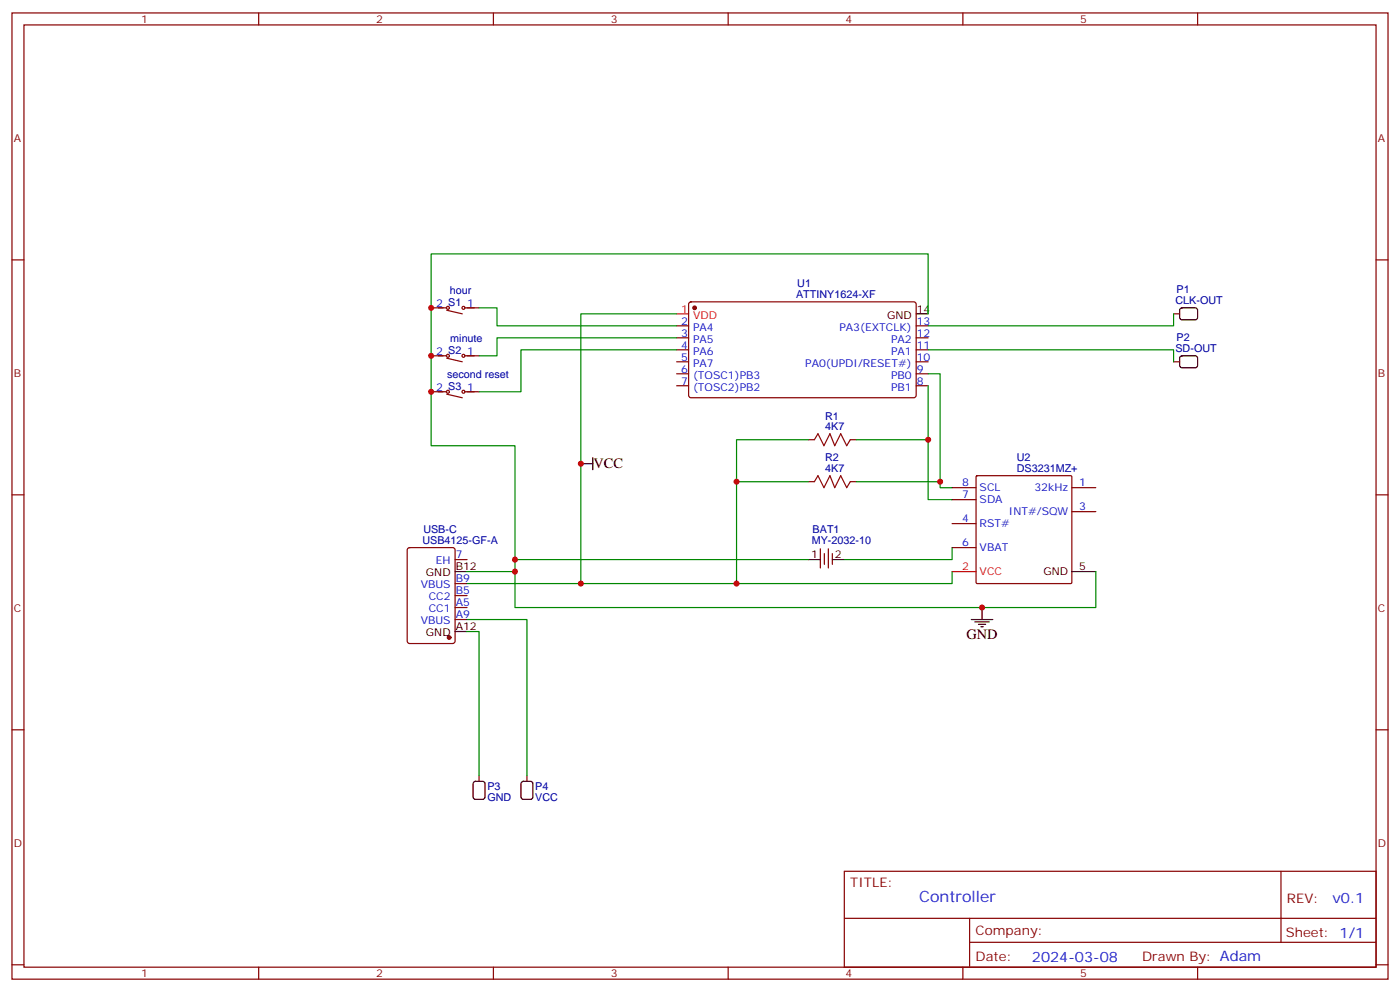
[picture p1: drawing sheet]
<svg xmlns="http://www.w3.org/2000/svg" width="412mm" height="292mm" viewBox="0 0 412 292" stroke-linecap="round" stroke-linejoin="round" font-family="sans-serif">
<g fill="none" stroke="#870000" stroke-width=".35">
<path d="M3.5 3.8h405.4v284.3h-405.4zM7.1 7.3h398.2v277.3h-398.2zM76.2 3.8v3.5M145.3 3.8v3.5M214.5 3.8v3.5M283.6 3.8v3.5M352.8 3.8v3.5M3.5 76.5h3.6M405.3 76.5h3.6M127 90.6h4.6M131.6 91.3l4.6 1.1M137.2 90.6h3.9"/>
<path d="M199.3 95.9h3.5M199.3 99.4h3.5M203.1 89l.5-.2 65.8 .1 .5 .6-.1 27.1-.6 .5-65.9-.1-.5-.7v-26.8zM269.9 95.9h3.5M269.9 99.4h3.5M345.7 92.4h1.8M127 104.7h4.6M127 115.3h4.6M131.6 105.4l4.6 1.1M131.6 116l4.6 1.1M137.2 104.7h3.9M137.2 115.3h3.9"/>
<path d="M199.3 102.9h3.5M199.3 106.5h3.5M199.3 110h3.5M199.3 113.5h3.5M269.9 102.9h3.5M269.9 106.5h3.5M269.9 110h3.5M269.9 113.5h3.5M345.7 106.5h1.8M238.1 129.4h1.8M250.5 129.4h1.7M3.5 145.6h3.6"/>
<path d="M238.1 141.7h1.8M250.5 141.7h1.7M280.5 143.5h7M280.5 154.1h7M280.5 147h7M287.6 140.2l.3-.2h27.5l.3 .2v31.2l-.2 .3h-27.6l-.3-.2zM315.7 143.5h7.1M315.7 150.6h7.1M405.3 145.6h3.6M120.2 161.4l.4-.3h12.7l.7 .5 .1 27.1-.5 .6-13 .1-.6-.5-.1-27zM134.1 178.8h3.5M134.1 171.7h3.5"/>
<path d="M134.1 175.3h3.5M134.1 164.7h3.5M241.7 161.5v5.6M242.8 162.9v3.2M244 161.5v5.6M245.2 162.9v3.2M280.5 161.1h7M134.1 182.3h3.5M3.5 214.8h3.6M405.3 214.8h3.6M141.1 228.2v1.7M155.2 228.2v1.7"/>
<path d="M248.7 256.4h156.6v28.2h-156.6zM377.3 256.4v20.9M248.7 270.2h156.5M285.6 277.3h119.6M285.6 270.2v14.2M3.5 283.9h3.6M76.2 284.6v3.5M145.3 284.6v3.5M214.5 284.6v3.5M283.6 284.6v3.5M352.8 284.6v3.5M405.3 283.9h3.6"/>
<circle cx="131.9" cy="90.6" r=".44"/>
<circle cx="136.5" cy="90.6" r=".44"/>
<circle cx="131.9" cy="104.7" r=".44"/>
<circle cx="131.9" cy="115.3" r=".44"/>
<circle cx="136.5" cy="104.7" r=".44"/>
<circle cx="136.5" cy="115.3" r=".44"/>
</g>
<g fill="none" stroke="#000" stroke-width=".35">
<path d="M269.9 92.4h3.5M347.7 90.8l.5-.2h4.1l.5 .7-.1 2.4-.6 .4h-4.2l-.4-.7v-2.1zM347.7 104.9l.5-.2 4.1 .1 .5 .6-.1 2.4-.6 .4h-4.2l-.4-.7v-2.1zM171.1 136.5h3.5M174.6 134.7v3.5M134.1 168.2h3.5M238.1 164.7h3.6M245.2 164.7h3.5M289.3 178.8v3.5M315.7 168.2h7.1M134.1 185.8h3.5M286.1 182.3h6.4"/>
<path d="M287.2 183h4.2M288.2 183.7h2.1M288.9 184.4h.7M139.6 230.1l.5-.2h2.1l.6 .5 .1 4.1-.5 .7h-2.3l-.7-.4-.1-4.2zM153.7 230.1l.5-.2h2.1l.6 .5 .1 4.1-.5 .7h-2.3l-.7-.4v-4.2z"/>
</g>
<path d="M199.3 92.4h3.5M280.5 168.2h7" fill="none" stroke="#f00" stroke-width=".35"/>
<g fill="#870000" stroke="#870000" stroke-width=".35">
<circle cx="204.6" cy="90.6" r=".53"/>
<circle cx="132.3" cy="187.6" r=".53"/>
</g>
<g fill="none" stroke="#008700" stroke-width=".35">
<path d="M141.1 90.6h5.3v5.3h52.9M199.3 99.4h-52.9v5.3h-5.3M199.3 92.4h-28.2v79.3h-33.5M273.4 92.4v-17.7h-146.4v56.5h24.7v37h-14.1M345.7 92.4v3.5h-72.3M199.3 102.9h-45.8v12.4h-12.4M273.4 113.5v33.5h7.1M273.4 110h3.5v33.5h3.6M273.4 102.9h72.3v3.6M238.1 129.4h-21.1v12.3M252.2 129.4h21.2M238.1 141.7h-21.1v30h63.5v-3.5"/>
<path d="M252.2 141.7h24.7M151.7 168.2v10.6h171.1v-10.6M151.7 164.7h86.4M171.1 171.7h45.9M280.5 161.1v3.6h-31.8M137.6 185.8h3.5v42.4M137.6 182.3h17.6v45.9"/>
</g>
<path d="M239.9 129.4l1-1.8 1.8 3.6 1.8-3.6 1.4 3.6 1.7-3.6 1.8 3.6 1.1-1.8M239.9 141.7l1-1.7 1.8 3.5 1.8-3.5 1.4 3.5 1.7-3.5 1.8 3.5 1.1-1.8" fill="none" stroke="#a10000" stroke-width=".35"/>
<g fill="#c00">
<circle cx="217" cy="141.7" r=".88"/>
<circle cx="273.4" cy="129.4" r=".88"/>
<circle cx="276.9" cy="141.7" r=".88"/>
<circle cx="127" cy="104.7" r=".88"/>
<circle cx="127" cy="115.3" r=".88"/>
<circle cx="127" cy="90.6" r=".88"/>
<circle cx="151.7" cy="164.7" r=".88"/>
<circle cx="151.7" cy="168.2" r=".88"/>
<circle cx="217" cy="171.7" r=".88"/>
<circle cx="171.1" cy="171.7" r=".88"/>
<circle cx="289.3" cy="178.8" r=".88"/>
<circle cx="171.1" cy="136.5" r=".88"/>
</g>
<text font-size="4.6" fill="#00f" x="270.8" y="265.4">Controller</text>
<g font-size="4.2">
<text x="174.8" y="137.8">VCC</text>
<text x="284.7" y="188">GND</text>
</g>
<g font-size="4.2" fill="#00f">
<text x="392.5" y="265.7">v0.1</text>
<text x="304" y="283">2024-03-08</text>
</g>
<g font-size="3.9" fill="#800">
<text x="250.5" y="261">TITLE:</text>
<text x="379.1" y="265.7">REV:</text>
<text x="287.4" y="275.2">Company:</text>
<text x="378.7" y="275.8">Sheet: 1/1</text>
<text x="287.4" y="282.9">Date:</text>
<text x="336.4" y="282.9">Drawn By: Adam</text>
</g>
<g font-size="3.2" fill="#800">
<text x="41.6" y="6.8">1</text>
<text x="110.8" y="6.8">2</text>
<text x="179.9" y="6.8">3</text>
<text x="249.1" y="6.8">4</text>
<text x="318.2" y="6.8">5</text>
<text x="4.1" y="41.9">A</text>
<text x="405.9" y="41.9">A</text>
<text x="4.1" y="111.1">B</text>
<text x="405.9" y="111.1">B</text>
<text x="4.1" y="180.2">C</text>
<text x="405.9" y="180.2">C</text>
<text x="4.1" y="249.3">D</text>
<text x="405.9" y="249.3">D</text>
<text x="41.6" y="287.6">1</text>
<text x="110.8" y="287.6">2</text>
<text x="179.9" y="287.6">3</text>
<text x="249.1" y="287.6">4</text>
<text x="318.2" y="287.6">5</text>
</g>
<g font-size="3.2" fill="#000080">
<text x="132.5" y="86.4">hour</text>
<text x="234.5" y="87.8">ATTINY1624-XF</text>
<text x="234.9" y="84.6">U1</text>
<text x="346.3" y="89.5">CLK-OUT</text>
<text x="346.6" y="86.4">P1</text>
<text x="132.6" y="100.5">minute</text>
<text x="346.6" y="100.5">P2</text>
<text x="346.3" y="103.6">SD-OUT</text>
<text x="131.7" y="111.1">second reset</text>
<text x="243.1" y="123.5">R1</text>
<text x="243.1" y="126.6">4K7</text>
<text x="243.1" y="135.8">R2</text>
<text x="299.5" y="135.7">U2</text>
<text x="243.1" y="138.9">4K7</text>
<text x="299.5" y="138.8">DS3231MZ+</text>
<text x="124.5" y="160.1">USB4125-GF-A</text>
<text x="124.7" y="156.9">USB-C</text>
<text x="239.1" y="160">MY-2032-10</text>
<text x="239.4" y="156.8">BAT1</text>
<text x="143.6" y="232.5">P3</text>
<text x="157.7" y="232.5">P4</text>
<text x="143.6" y="235.7">GND</text>
<text x="157.7" y="235.7">VCC</text>
</g>
<g font-size="3.2" fill="#00f">
<text x="128.5" y="90.2">2 S1</text>
<text x="137.6" y="90.2">1</text>
<text x="200.7" y="95.5">2</text>
<text x="270.1" y="95.5">13</text>
<text x="200.7" y="99.1">3</text>
<text x="204.2" y="100.8">PA5</text>
<text x="204.2" y="97.3">PA4</text>
<text x="247.3" y="97.3">PA3(EXTCLK)</text>
<text x="262.5" y="100.8">PA2</text>
<text x="270.1" y="99.1">12</text>
<text x="128.5" y="104.4">2 S2</text>
<text x="137.6" y="104.4">1</text>
<text x="200.7" y="106.1">5</text>
<text x="200.7" y="102.6">4</text>
<text x="204.2" y="107.9">PA7</text>
<text x="204.2" y="104.4">PA6</text>
<text x="237.2" y="107.9">PA0(UPDI/RESET#)</text>
<text x="262.5" y="104.4">PA1</text>
<text x="270.1" y="102.6">11</text>
<text x="270.1" y="106.1">10</text>
<text x="200.7" y="113.2">7</text>
<text x="200.7" y="109.6">6</text>
<text x="204.2" y="111.4">(TOSC1)PB3</text>
<text x="262.5" y="111.4">PB0</text>
<text x="270.1" y="109.6">9</text>
<text x="270.1" y="113.2">8</text>
<text x="128.5" y="114.9">2 S3</text>
<text x="137.6" y="114.9">1</text>
<text x="204.2" y="114.9">(TOSC2)PB2</text>
<text x="262.5" y="114.9">PB1</text>
<text x="283.4" y="143.2">8</text>
<text x="317.9" y="143.2">1</text>
<text x="283.4" y="146.7">7</text>
<text x="288.6" y="148.1">SDA</text>
<text x="288.6" y="144.6">SCL</text>
<text x="304.7" y="144.6">32kHz</text>
<text x="283.4" y="153.7">4</text>
<text x="288.6" y="155.2">RST#</text>
<text x="297.2" y="151.6">INT#/SQW</text>
<text x="317.9" y="150.2">3</text>
<text x="283.4" y="160.8">6</text>
<text x="128.4" y="166.1">EH</text>
<text x="134.2" y="164.3">7</text>
<text x="288.6" y="162.2">VBAT</text>
<text x="123.9" y="173.1">VBUS</text>
<text x="134.2" y="171.4">B9</text>
<text x="126.3" y="176.7">CC2</text>
<text x="134.2" y="178.4">A5</text>
<text x="134.2" y="174.9">B5</text>
<text x="123.9" y="183.7">VBUS</text>
<text x="126.3" y="180.2">CC1</text>
<text x="134.2" y="182">A9</text>
</g>
<g font-size="3.2" fill="#f00">
<text x="200.7" y="92">1</text>
<text x="204.2" y="93.8">VDD</text>
<text x="283.4" y="167.9">2</text>
<text x="288.6" y="169.3">VCC</text>
</g>
<g font-size="3.2">
<text x="261.3" y="93.8">GND</text>
<text x="270.1" y="92">14</text>
<text x="134.2" y="167.9">B12</text>
<text x="238.9" y="164.3">1</text>
<text x="245.9" y="164.3">2</text>
<text x="317.9" y="167.9">5</text>
<text x="125.5" y="169.6">GND</text>
<text x="307.4" y="169.3">GND</text>
<text x="134.2" y="185.5">A12</text>
<text x="125.5" y="187.3">GND</text>
</g>
</svg>
